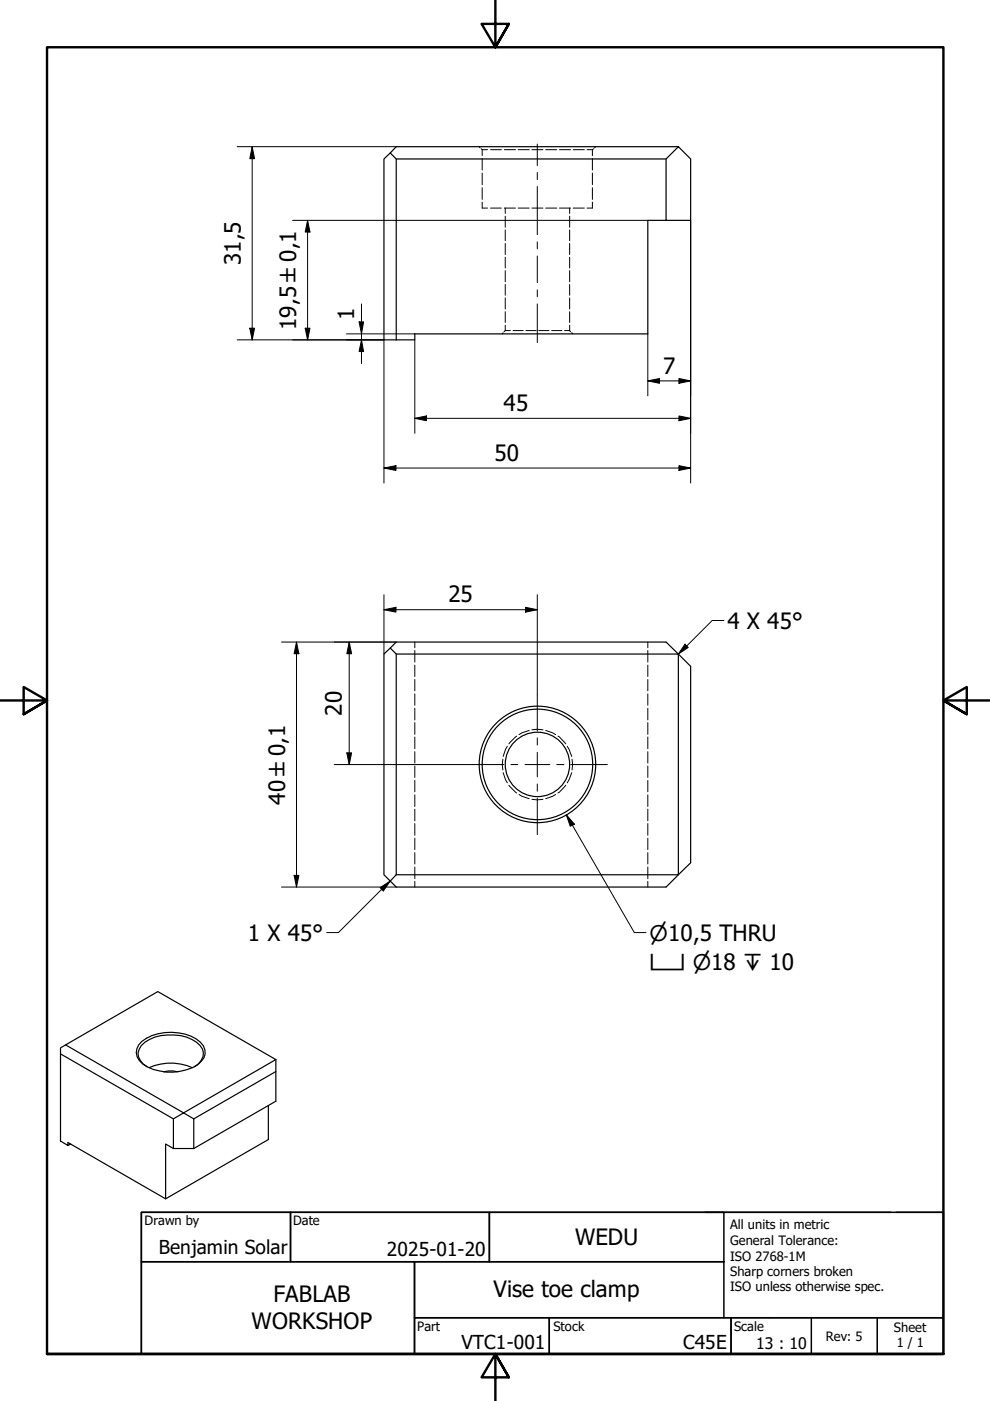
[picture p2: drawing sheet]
<svg xmlns="http://www.w3.org/2000/svg" width="210mm" height="297mm" viewBox="0 0 210 297" stroke-linecap="round" stroke-linejoin="round" font-family="sans-serif">
<!-- layer: Hidden (ISO) -->
<g fill="none" stroke="#000" stroke-width=".21">
<path d="M101.6 31.1l.2 .3M102 31.5l.2 .2M102.2 31.7h1.2M102.2 31.7v1.3M102.2 33.6v2.5M102.2 36.7v2.5M102.2 39.8v2.5M104 31.7h2.3M106.9 31.7h2.4M109.9 31.7h2.3M112.8 31.7h2.3M115.7 31.7h2.3"/>
<path d="M118.6 31.7h2.4M121.5 31.7h2.4M124.5 31.7h1.1M125.6 31.7v1.3M125.6 33.6v2.5M125.6 36.7v2.5M125.6 39.8v2.5M125.9 31.5l-.3 .2M126.3 31.1l-.3 .3M102.2 42.8v1.3h1.2M104 44.1h2.3M106.9 44.1h2.4"/>
<path d="M107.1 44.1v1.2M107.1 45.8v2.4M107.1 48.8v2.2M107.1 51.6v2.4M107.1 54.5v2.3M107.1 57.4v2.3M109.9 44.1h2.3M112.8 44.1h2.3M115.7 44.1h2.3M118.6 44.1h2.4M120.8 44.1v1.2M120.8 45.8v2.4"/>
<path d="M120.8 48.8v2.2M120.8 51.6v2.4M120.8 54.5v2.3M120.8 57.4v2.3M121.5 44.1h2.4M125.6 42.8v1.3h-1.1M106.7 70.5l-.2 .3M107.1 60.3v2.3M107.1 63.2v2.3M107.1 66.1v2.3M107.1 68.9v1.2M107.1 70.1h1.1"/>
<path d="M107.1 70.1l-.2 .2M108.8 70.1h2.1M111.5 70.1h2.2M114.2 70.1h2.2M117 70.1h2.1M119.7 70.1h1.1l.2 .2M120.8 60.3v2.3M120.8 63.2v2.3M120.8 66.1v2.3M120.8 68.9v1.2M121.2 70.5l.2 .3M87.9 136.1v1.2"/>
<path d="M87.9 137.9v2.5M137.4 136.1v1.2M137.4 137.9v2.5M87.9 141v2.4M87.9 144.1v2.4M87.9 147.1v2.4M87.9 150.2v2.4M87.9 153.2v2.5M87.9 156.3v2.4M87.9 159.4v2.4M107.6 158.2l-.4 .7-.5 1.5M109.5 156.1l-1.6 1.6"/>
<path d="M112.2 154.9l-1.5 .5-.7 .4M112.8 154.7l1.1-.1 1.2 .1M115.7 154.9l2.1 .9M118.3 156.1l1.7 1.6M120.3 158.2l.9 2.2M137.4 141v2.4M137.4 144.1v2.4M137.4 147.1v2.4M137.4 150.2v2.4M137.4 153.2v2.5M137.4 156.3v2.4M137.4 159.4v2.4"/>
<path d="M87.9 162.4v2.4M87.9 165.5v2.4M87.9 168.5v2.5M87.9 171.6v2.4M87.9 174.6v2.5M87.9 177.7v2.4M106.6 161l-.1 1.1 .1 1.1M106.7 163.8l.5 1.5 .4 .7M107.9 166.5l1.6 1.6M110 168.5l.7 .3 1.5 .5M112.8 169.5l1.1 .1 1.2-.1M117.8 168.5l-2.1 .8"/>
<path d="M120 166.5l-1.7 1.6M121.2 163.8l-.9 2.2M121.3 161l.1 1.1-.1 1.1M137.4 162.4v2.4M137.4 165.5v2.4M137.4 168.5v2.5M137.4 171.6v2.4M137.4 174.6v2.5M137.4 177.7v2.4M87.9 180.8v2.4M87.9 183.8v2.5M87.9 186.9v1.2"/>
<path d="M137.4 180.8v2.4M137.4 183.8v2.5M137.4 186.9v1.2"/>
</g>
<!-- layer: Visible (ISO) -->
<g fill="none" stroke="#000" stroke-width=".25">
<path d="M82.7 32.4l-1.3 1.3v38.4h2.6M141.2 33.7h-57.2v38.4M143.8 31.1h-59.8l-1.3 1.3 1.3 1.3M143.8 31.1l2.6 2.6v13h-5.2v-13zM141.2 46.7h-3.8v24.1h-49.5v1.3h-3.9M82.7 137.4l-1.3 1.3v46.8l1.3 1.3M84 138.7h59.8v46.8h-59.8zM84 138.7l-1.3-1.3 1.3-1.3h57.2l5.2 5.2v41.6l-5.2 5.2h-57.2l-1.3-1.3 1.3-1.3M13.9 221.5l19.6-11.3 25 14.4-19.6 11.4zM13.9 221.5l-1.1 .7v1.2M30.1 220.8a10.6 10.6 0 0 1 12.4 .2 2.73 2.73 0 0 1 .2 4 8.2 8.2 0 0 1-5.9 2.3 9.1 9.1 0 0 1-7.3-2.5 2.78 2.78 0 0 1 .6-4zM31.2 226.2a3.5 3.5 0 0 1-1.9-3 5.4 5.4 0 0 1 4.8-3.6 9.5 9.5 0 0 1 8.3 2.1 2.61 2.61 0 0 1-.3 3.8l-.9 .7"/>
<path d="M31.6 226.4a11.2 11.2 0 0 1 9.2 0M34.7 227.3l1-.2 2 .2M36.8 237.2l2.1-1.2 2.2 1.2v6.3h-4.3zM56.9 234.4v7.2l-21.8 12.6-20.7-12v.7l-1.6-1v-18.5l24 13.8M58.5 224.6v8.9l-17.4 10M58.5 227.2l-17.4 10M15 242.6l-.6 .3M36.8 243.5l-1.7-.9v11.6"/>
<circle cx="113.9" cy="162.1" r="6.8"/>
<circle cx="114" cy="162.1" r="11.7"/>
<circle cx="114" cy="162.1" r="12.4"/>
</g>
<!-- layer: Border (ISO) -->
<path d="M105 0v10l-2.9-4.9h5.8l-2.9 4.9 2.9-4.9M0 148.5h10l-5-2.8v5.7l5-2.9-5 2.9M210 148.5h-10l5-2.8v5.7l-5-2.9 5 2.9M10 287.1v-277.1h190v277.1h-190h190M107.9 292l-2.9-4.9 2.9 4.9h-5.8l2.9-4.9v9.9" fill="none" stroke="#000" stroke-width=".51"/>
<!-- layer: Title (ISO) -->
<g fill="none" stroke="#000" stroke-width=".32">
<path d="M30 257h31.6v10.5h-31.6zM61.6 257h42.2v10.5h-42.2zM103.8 257h49.7v10.5h-49.7zM149.5 257h39.3M190 257h10v22.4h-112.1v-11.9h65.6M200 257h-170v30.1h170M30 267.5h57.9v19.6h-57.9zM87.9 279.4h28.6v7.7h-28.6zM116.5 279.4h38.5v7.7h-38.5zM153.5 267.5v11.9M155 279.4h45v7.7h-45zM172 279.4v7.7"/>
<path d="M186 279.4v7.7"/>
</g>
<!-- layer: Centerline (ISO) -->
<path d="M113.9 30.5v4.6M113.9 36.6v1.5M113.9 39.5v10.3M113.9 51.3v1.5M113.9 54.3v5.6M113.9 61.5v1.4M113.9 64.4v8.2" fill="none" stroke="#000" stroke-width=".21"/>
<!-- layer: Center Mark (ISO) -->
<path d="M113.9 147.2v7.8M113.9 156.4v1.6M113.9 159.5v5.2M99.1 162.1h7.7M108.3 162.1h1.5M111.3 162.1h5.3M113.9 166.2v1.6M113.9 169.2v7.8M118 162.1h1.6M121 162.1h7.8" fill="none" stroke="#000" stroke-width=".21"/>
<!-- layer: Dimension (ISO) -->
<g fill="none" stroke="#000" stroke-width=".21">
<path d="M50.3 31.1h33.7M53.5 31.1l.5 2.5h-1zM53.5 31.1v41M62 46.7h51.9M65.2 46.7l.5 2.5h-1zM65.2 46.7v25.4M114 46.7h23.4M146.4 46.7v55.7M50.3 72.1h31.1v30.3M53 69.6h1l-.5 2.5zM64.7 69.6h1l-.5 2.5zM73.5 70.8h14.4"/>
<path d="M76.1 68.2h1l-.5 2.6zM76.6 72.1l.5 2.4h-1zM76.6 64.4v12.7M87.9 72.1v19.8M137.4 70.8v13.1M81.4 99.2l2.5-.5v1zM81.4 99.2h65M87.9 88.7l2.5-.5v1zM87.9 88.7h58.5M137.4 80.8l2.4-.6v1.1zM137.4 80.8h9M144 80.2l2.4 .6-2.4 .5z"/>
<path d="M144 88.2l2.4 .5-2.4 .5zM144 98.7l2.4 .5-2.4 .5zM59.7 136.1h24.3M62.9 136.1l.5 2.5h-1zM62.9 136.1v52M74 136.1l.5 2.5h-1zM74 136.1v26M81.4 129.3l2.5-.5v1zM81.4 126.1v12.6M81.4 129.3h32.5M111.4 128.8l2.5 .5-2.5 .5zM113.9 126.1v21.1"/>
<path d="M73.5 159.6h1l-.5 2.5zM70.9 162.1h28.2M59.7 188.1h24.3M62.4 185.6h1l-.5 2.5z"/>
</g>
<g fill="#000">
<path d="M53.5 31.1l.5 2.5h-1zM65.2 46.7l.5 2.5h-1zM53 69.6h1l-.5 2.5zM64.7 69.6h1l-.5 2.5zM76.1 68.2h1l-.5 2.6zM76.6 72.1l.5 2.4h-1zM81.4 99.2l2.5-.5v1zM87.9 88.7l2.5-.5v1zM137.4 80.8l2.4-.6v1.1zM144 80.2l2.4 .6-2.4 .5zM144 88.2l2.4 .5-2.4 .5zM144 98.7l2.4 .5-2.4 .5z"/>
<path d="M62.9 136.1l.5 2.5h-1zM74 136.1l.5 2.5h-1zM81.4 129.3l2.5-.5v1zM111.4 128.8l2.5 .5-2.5 .5zM73.5 159.6h1l-.5 2.5zM62.4 185.6h1l-.5 2.5z"/>
</g>
<!-- layer: Symbol (ISO) -->
<path d="M145.2 136.6l.7 .7-2.1 1.4zM153.5 131.6h-2.5l-7.2 7.1M120.1 172.8l1.7 1.9-.9 .5zM120.1 172.8l14.4 24.9h2.5M80.6 188.2l2.1-1.4-1.4 2.1zM82.7 186.8l-10.9 10.9h-2.5" fill="none" stroke="#000" stroke-width=".21"/>
<path d="M145.2 136.6l.7 .7-2.1 1.4zM120.1 172.8l1.7 1.9-.9 .5zM80.6 188.2l2.1-1.4-1.4 2.1z" fill="#000"/>
<g font-size="4.8">
<text x="51.1" y="56.2" transform="rotate(-90 51.1 56.2)">31,5</text>
<text x="62.8" y="70" transform="rotate(-90 62.8 70)">19,5 ±0,1</text>
<text x="75.1" y="67.8" transform="rotate(-90 75.1 67.8)">1</text>
<text x="140.6" y="79.2">7</text>
<text x="106.7" y="87.1">45</text>
<text x="104.8" y="97.6">50</text>
<text x="95.1" y="127.6">25</text>
<text x="154.2" y="133.3">4 X 45°</text>
<text x="72.5" y="151.8" transform="rotate(-90 72.5 151.8)">20</text>
<text x="60.5" y="170.6" transform="rotate(-90 60.5 170.6)">40 ±0,1</text>
<text x="52.6" y="199.4">1 X 45°</text>
<text x="121.9" y="264">WEDU</text>
<text x="104.6" y="274.9">Vise toe clamp</text>
<text x="53.3" y="281.9">WORKSHOP</text>
<text x="58" y="276.1">FABLAB</text>
</g>
<g font-size="4.6">
<text x="137.7" y="199.4">⌀10,5 THRU</text>
<text x="137.7" y="205.6">⌴ ⌀18 ↧ 10</text>
</g>
<g font-size="4.1">
<text x="33.7" y="265.9">Benjamin Solar</text>
<text x="82" y="266.4">2025-01-20</text>
<text x="97.9" y="286.1">VTC1-001</text>
<text x="144.8" y="285.9">C45E</text>
</g>
<text font-size="3.4" x="160.3" y="286">13 : 10</text>
<g font-size="2.7">
<text x="30.7" y="259.8">Drawn by</text>
<text x="62.2" y="259.6">Date</text>
<text x="154.8" y="260.7">All units in metric</text>
<text x="154.8" y="264">General Tolerance:</text>
<text x="154.8" y="267.3">ISO 2768-1M</text>
<text x="154.8" y="270.6">Sharp corners broken</text>
<text x="154.8" y="273.8">ISO unless otherwise spec.</text>
<text x="88.5" y="282.2">Part</text>
<text x="117.3" y="282.2">Stock</text>
<text x="155.6" y="282.2">Scale</text>
<text x="175.1" y="284.2">Rev: 5</text>
<text x="189.5" y="282.4">Sheet</text>
<text x="190.1" y="285.7">1 / 1</text>
</g>
</svg>
